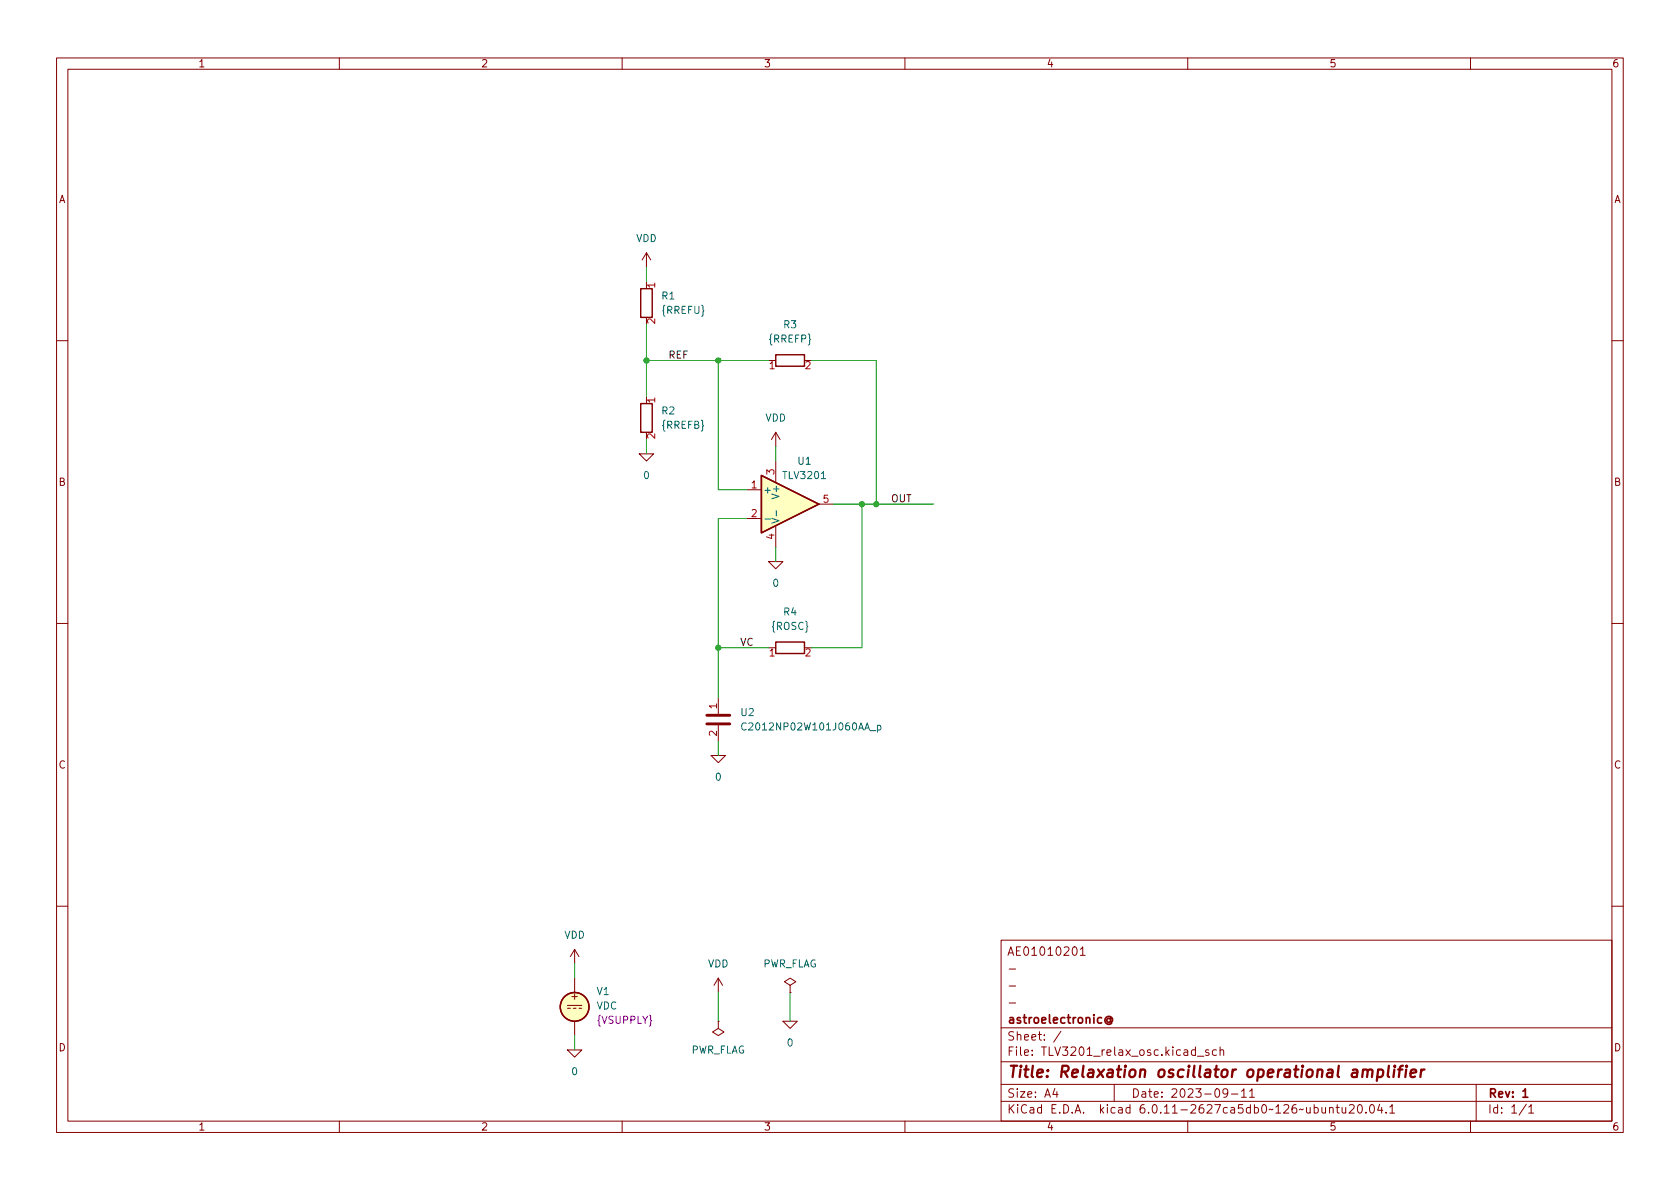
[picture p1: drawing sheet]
(kicad_sch (version 20211123) (generator eeschema)

 (paper "A4")

 (title_block
  (title "Relaxation oscillator operational amplifier")
  (date "2023-09-11")
  (rev "1")
  (company "astroelectronic@")
  (comment 1 "-")
  (comment 2 "-")
  (comment 3 "-")
  (comment 4 "AE01010201"))

 (lib_symbols
  (symbol "Device:C" (pin_names (offset 0.254) hide) (in_bom yes) (on_board yes)
   (property "Reference" "C" (id 0) (at 0.635 2.54 0) (effects (font (size 1.27 1.27)) (justify left)))
   (property "Value" "C" (id 1) (at 0.635 -2.54 0) (effects (font (size 1.27 1.27)) (justify left)))
   (property "Footprint" "" (id 2) (at 0.9652 -3.81 0) (effects (font (size 1.27 1.27)) hide))
   (property "Datasheet" "~" (id 3) (at 0 0 0) (effects (font (size 1.27 1.27)) hide))
   (symbol "C_0_1"
    (polyline (pts (xy -2.032 -0.762) (xy 2.032 -0.762)) (stroke (width 0.508) (type default) (color 0 0 0 0)) (fill (type none)))
    (polyline (pts (xy -2.032 0.762) (xy 2.032 0.762)) (stroke (width 0.508) (type default) (color 0 0 0 0)) (fill (type none))))
   (symbol "C_1_1"
    (pin passive line (at 0 3.81 270) (length 2.794) (name "~" (effects (font (size 1.27 1.27)))) (number "1" (effects (font (size 1.27 1.27)))))
    (pin passive line (at 0 -3.81 90) (length 2.794) (name "~" (effects (font (size 1.27 1.27)))) (number "2" (effects (font (size 1.27 1.27)))))))
  (symbol "Device:R" (pin_names (offset 0) hide) (in_bom yes) (on_board yes)
   (property "Reference" "R" (id 0) (at 2.032 0 90) (effects (font (size 1.27 1.27))))
   (property "Value" "R" (id 1) (at 0 0 90) (effects (font (size 1.27 1.27))))
   (property "Footprint" "" (id 2) (at -1.778 0 90) (effects (font (size 1.27 1.27)) hide))
   (property "Datasheet" "~" (id 3) (at 0 0 0) (effects (font (size 1.27 1.27)) hide))
   (symbol "R_0_1"
    (rectangle (start -1.016 -2.54) (end 1.016 2.54) (stroke (width 0.254) (type default) (color 0 0 0 0)) (fill (type none))))
   (symbol "R_1_1"
    (pin passive line (at 0 3.81 270) (length 1.27) (name "~" (effects (font (size 1.27 1.27)))) (number "1" (effects (font (size 1.27 1.27)))))
    (pin passive line (at 0 -3.81 90) (length 1.27) (name "~" (effects (font (size 1.27 1.27)))) (number "2" (effects (font (size 1.27 1.27)))))))
  (symbol "R_1" (pin_names (offset 0) hide) (in_bom yes) (on_board yes)
   (property "Reference" "R" (id 0) (at 2.032 0 90) (effects (font (size 1.27 1.27))))
   (property "Value" "R_1" (id 1) (at 0 0 90) (effects (font (size 1.27 1.27))))
   (property "Footprint" "" (id 2) (at -1.778 0 90) (effects (font (size 1.27 1.27)) hide))
   (property "Datasheet" "~" (id 3) (at 0 0 0) (effects (font (size 1.27 1.27)) hide))
   (symbol "R_1_0_1"
    (rectangle (start -1.016 -2.54) (end 1.016 2.54) (stroke (width 0.254) (type default) (color 0 0 0 0)) (fill (type none))))
   (symbol "R_1_1_1"
    (pin passive line (at 0 3.81 270) (length 1.27) (name "~" (effects (font (size 1.27 1.27)))) (number "1" (effects (font (size 1.27 1.27)))))
    (pin passive line (at 0 -3.81 90) (length 1.27) (name "~" (effects (font (size 1.27 1.27)))) (number "2" (effects (font (size 1.27 1.27)))))))
  (symbol "R_2" (pin_names (offset 0) hide) (in_bom yes) (on_board yes)
   (property "Reference" "R" (id 0) (at 2.032 0 90) (effects (font (size 1.27 1.27))))
   (property "Value" "R_2" (id 1) (at 0 0 90) (effects (font (size 1.27 1.27))))
   (property "Footprint" "" (id 2) (at -1.778 0 90) (effects (font (size 1.27 1.27)) hide))
   (property "Datasheet" "~" (id 3) (at 0 0 0) (effects (font (size 1.27 1.27)) hide))
   (symbol "R_2_0_1"
    (rectangle (start -1.016 -2.54) (end 1.016 2.54) (stroke (width 0.254) (type default) (color 0 0 0 0)) (fill (type none))))
   (symbol "R_2_1_1"
    (pin passive line (at 0 3.81 270) (length 1.27) (name "~" (effects (font (size 1.27 1.27)))) (number "1" (effects (font (size 1.27 1.27)))))
    (pin passive line (at 0 -3.81 90) (length 1.27) (name "~" (effects (font (size 1.27 1.27)))) (number "2" (effects (font (size 1.27 1.27)))))))
  (symbol "Simulation_SPICE:VDC" (pin_numbers hide) (pin_names (offset 0.0254)) (in_bom yes) (on_board yes)
   (property "Reference" "V" (id 0) (at 2.54 2.54 0) (effects (font (size 1.27 1.27)) (justify left)))
   (property "Value" "VDC" (id 1) (at 2.54 0 0) (effects (font (size 1.27 1.27)) (justify left)))
   (property "Footprint" "" (id 2) (at 0 0 0) (effects (font (size 1.27 1.27)) hide))
   (property "Datasheet" "~" (id 3) (at 0 0 0) (effects (font (size 1.27 1.27)) hide))
   (property "Spice_Netlist_Enabled" "Y" (id 4) (at 0 0 0) (effects (font (size 1.27 1.27)) (justify left) hide))
   (property "Spice_Primitive" "V" (id 5) (at 0 0 0) (effects (font (size 1.27 1.27)) (justify left) hide))
   (property "Spice_Model" "dc(1)" (id 6) (at 2.54 -2.54 0) (effects (font (size 1.27 1.27)) (justify left)))
   (symbol "VDC_0_0"
    (polyline (pts (xy -1.27 0.254) (xy 1.27 0.254)) (stroke (width 0) (type default) (color 0 0 0 0)) (fill (type none)))
    (polyline (pts (xy -0.762 -0.254) (xy -1.27 -0.254)) (stroke (width 0) (type default) (color 0 0 0 0)) (fill (type none)))
    (polyline (pts (xy 0.254 -0.254) (xy -0.254 -0.254)) (stroke (width 0) (type default) (color 0 0 0 0)) (fill (type none)))
    (polyline (pts (xy 1.27 -0.254) (xy 0.762 -0.254)) (stroke (width 0) (type default) (color 0 0 0 0)) (fill (type none)))
    (text "+" (at 0 1.905 0) (effects (font (size 1.27 1.27)))))
   (symbol "VDC_0_1"
    (circle (center 0 0) (radius 2.54) (stroke (width 0.254) (type default) (color 0 0 0 0)) (fill (type background))))
   (symbol "VDC_1_1"
    (pin passive line (at 0 5.08 270) (length 2.54) (name "~" (effects (font (size 1.27 1.27)))) (number "1" (effects (font (size 1.27 1.27)))))
    (pin passive line (at 0 -5.08 90) (length 2.54) (name "~" (effects (font (size 1.27 1.27)))) (number "2" (effects (font (size 1.27 1.27)))))))
  (symbol "TLV3201:TLV3201" (pin_names (offset 0.254)) (in_bom yes) (on_board yes)
   (property "Reference" "U" (id 0) (at 3.81 3.175 0) (effects (font (size 1.27 1.27)) (justify left)))
   (property "Value" "TLV3201" (id 1) (at 3.81 -3.175 0) (effects (font (size 1.27 1.27)) (justify left)))
   (property "Footprint" "" (id 2) (at 0 0 0) (effects (font (size 1.27 1.27)) hide))
   (property "Datasheet" "~" (id 3) (at 0 0 0) (effects (font (size 1.27 1.27)) hide))
   (property "Spice_Netlist_Enabled" "Y" (id 4) (at 0 0 0) (effects (font (size 1.27 1.27)) (justify left) hide))
   (property "Spice_Primitive" "X" (id 5) (at 0 0 0) (effects (font (size 1.27 1.27)) (justify left) hide))
   (symbol "TLV3201_0_1"
    (polyline (pts (xy 5.08 0) (xy -5.08 5.08) (xy -5.08 -5.08) (xy 5.08 0)) (stroke (width 0.254) (type default) (color 0 0 0 0)) (fill (type background))))
   (symbol "TLV3201_1_1"
    (pin passive line (at -7.62 2.54 0) (length 2.54) (name "+" (effects (font (size 1.27 1.27)))) (number "1" (effects (font (size 1.27 1.27)))))
    (pin passive line (at -7.62 -2.54 0) (length 2.54) (name "-" (effects (font (size 1.27 1.27)))) (number "2" (effects (font (size 1.27 1.27)))))
    (pin passive line (at -2.54 7.62 270) (length 3.81) (name "V+" (effects (font (size 1.27 1.27)))) (number "3" (effects (font (size 1.27 1.27)))))
    (pin passive line (at -2.54 -7.62 90) (length 3.81) (name "V-" (effects (font (size 1.27 1.27)))) (number "4" (effects (font (size 1.27 1.27)))))
    (pin passive line (at 7.62 0 180) (length 2.54) (name "~" (effects (font (size 1.27 1.27)))) (number "5" (effects (font (size 1.27 1.27)))))))
  (symbol "power:PWR_FLAG" (power) (pin_numbers hide) (pin_names (offset 0) hide) (in_bom yes) (on_board yes)
   (property "Reference" "#FLG" (id 0) (at 0 1.905 0) (effects (font (size 1.27 1.27)) hide))
   (property "Value" "PWR_FLAG" (id 1) (at 0 3.81 0) (effects (font (size 1.27 1.27))))
   (property "Footprint" "" (id 2) (at 0 0 0) (effects (font (size 1.27 1.27)) hide))
   (property "Datasheet" "~" (id 3) (at 0 0 0) (effects (font (size 1.27 1.27)) hide))
   (symbol "PWR_FLAG_0_0"
    (pin power_out line (at 0 0 90) (length 0) (name "pwr" (effects (font (size 1.27 1.27)))) (number "1" (effects (font (size 1.27 1.27))))))
   (symbol "PWR_FLAG_0_1"
    (polyline (pts (xy 0 0) (xy 0 1.27) (xy -1.016 1.905) (xy 0 2.54) (xy 1.016 1.905) (xy 0 1.27)) (stroke (width 0) (type default) (color 0 0 0 0)) (fill (type none)))))
  (symbol "power:VDD" (power) (pin_names (offset 0)) (in_bom yes) (on_board yes)
   (property "Reference" "#PWR" (id 0) (at 0 -3.81 0) (effects (font (size 1.27 1.27)) hide))
   (property "Value" "VDD" (id 1) (at 0 3.81 0) (effects (font (size 1.27 1.27))))
   (property "Footprint" "" (id 2) (at 0 0 0) (effects (font (size 1.27 1.27)) hide))
   (property "Datasheet" "" (id 3) (at 0 0 0) (effects (font (size 1.27 1.27)) hide))
   (symbol "VDD_0_1"
    (polyline (pts (xy -0.762 1.27) (xy 0 2.54)) (stroke (width 0) (type default) (color 0 0 0 0)) (fill (type none)))
    (polyline (pts (xy 0 0) (xy 0 2.54)) (stroke (width 0) (type default) (color 0 0 0 0)) (fill (type none)))
    (polyline (pts (xy 0 2.54) (xy 0.762 1.27)) (stroke (width 0) (type default) (color 0 0 0 0)) (fill (type none))))
   (symbol "VDD_1_1"
    (pin power_in line (at 0 0 90) (length 0) hide (name "VDD" (effects (font (size 1.27 1.27)))) (number "1" (effects (font (size 1.27 1.27)))))))
  (symbol "pspice:0" (power) (pin_names (offset 0)) (in_bom yes) (on_board yes)
   (property "Reference" "#GND" (id 0) (at 0 -2.54 0) (effects (font (size 1.27 1.27)) hide))
   (property "Value" "0" (id 1) (at 0 -1.778 0) (effects (font (size 1.27 1.27))))
   (property "Footprint" "" (id 2) (at 0 0 0) (effects (font (size 1.27 1.27)) hide))
   (property "Datasheet" "~" (id 3) (at 0 0 0) (effects (font (size 1.27 1.27)) hide))
   (symbol "0_0_1"
    (polyline (pts (xy -1.27 0) (xy 0 -1.27) (xy 1.27 0) (xy -1.27 0)) (stroke (width 0) (type default) (color 0 0 0 0)) (fill (type none))))
   (symbol "0_1_1"
    (pin power_in line (at 0 0 0) (length 0) hide (name "0" (effects (font (size 1.016 1.016)))) (number "1" (effects (font (size 1.016 1.016))))))))

 (junction (at 154.94 88.9) (diameter 0) (color 0 0 0 0))
 (junction (at 127 63.5) (diameter 0) (color 0 0 0 0))
 (junction (at 114.3 63.5) (diameter 0) (color 0 0 0 0))
 (junction (at 127 114.3) (diameter 0) (color 0 0 0 0))
 (junction (at 152.4 88.9) (diameter 0) (color 0 0 0 0))

 (wire (pts (xy 152.4 88.9) (xy 154.94 88.9)) (stroke (width 0) (type default) (color 0 0 0 0)))
 (wire (pts (xy 127 63.5) (xy 135.89 63.5)) (stroke (width 0) (type default) (color 0 0 0 0)))
 (wire (pts (xy 127 114.3) (xy 127 91.44)) (stroke (width 0) (type default) (color 0 0 0 0)))
 (wire (pts (xy 127 130.81) (xy 127 133.35)) (stroke (width 0) (type default) (color 0 0 0 0)))
 (wire (pts (xy 127 86.36) (xy 127 63.5)) (stroke (width 0) (type default) (color 0 0 0 0)))
 (wire (pts (xy 132.08 86.36) (xy 127 86.36)) (stroke (width 0) (type default) (color 0 0 0 0)))
 (wire (pts (xy 137.16 78.74) (xy 137.16 81.28)) (stroke (width 0) (type default) (color 0 0 0 0)))
 (wire (pts (xy 127 175.26) (xy 127 180.34)) (stroke (width 0) (type default) (color 0 0 0 0)))
 (wire (pts (xy 139.7 175.26) (xy 139.7 180.34)) (stroke (width 0) (type default) (color 0 0 0 0)))
 (wire (pts (xy 143.51 114.3) (xy 152.4 114.3)) (stroke (width 0) (type default) (color 0 0 0 0)))
 (wire (pts (xy 154.94 88.9) (xy 165.1 88.9)) (stroke (width 0) (type default) (color 0 0 0 0)))
 (wire (pts (xy 152.4 88.9) (xy 147.32 88.9)) (stroke (width 0) (type default) (color 0 0 0 0)))
 (wire (pts (xy 127 91.44) (xy 132.08 91.44)) (stroke (width 0) (type default) (color 0 0 0 0)))
 (wire (pts (xy 114.3 46.99) (xy 114.3 49.53)) (stroke (width 0) (type default) (color 0 0 0 0)))
 (wire (pts (xy 127 63.5) (xy 114.3 63.5)) (stroke (width 0) (type default) (color 0 0 0 0)))
 (wire (pts (xy 137.16 96.52) (xy 137.16 99.06)) (stroke (width 0) (type default) (color 0 0 0 0)))
 (wire (pts (xy 127 114.3) (xy 127 123.19)) (stroke (width 0) (type default) (color 0 0 0 0)))
 (wire (pts (xy 101.6 182.88) (xy 101.6 185.42)) (stroke (width 0) (type default) (color 0 0 0 0)))
 (wire (pts (xy 152.4 114.3) (xy 152.4 88.9)) (stroke (width 0) (type default) (color 0 0 0 0)))
 (wire (pts (xy 114.3 63.5) (xy 114.3 69.85)) (stroke (width 0) (type default) (color 0 0 0 0)))
 (wire (pts (xy 114.3 77.47) (xy 114.3 80.01)) (stroke (width 0) (type default) (color 0 0 0 0)))
 (wire (pts (xy 114.3 57.15) (xy 114.3 63.5)) (stroke (width 0) (type default) (color 0 0 0 0)))
 (wire (pts (xy 154.94 88.9) (xy 154.94 63.5)) (stroke (width 0) (type default) (color 0 0 0 0)))
 (wire (pts (xy 154.94 63.5) (xy 143.51 63.5)) (stroke (width 0) (type default) (color 0 0 0 0)))
 (wire (pts (xy 135.89 114.3) (xy 127 114.3)) (stroke (width 0) (type default) (color 0 0 0 0)))
 (wire (pts (xy 101.6 170.18) (xy 101.6 172.72)) (stroke (width 0) (type default) (color 0 0 0 0)))

 (label "VC" (at 130.81 114.3 0) (effects (font (size 1.27 1.27)) (justify left bottom)))
 (label "REF" (at 118.11 63.5 0) (effects (font (size 1.27 1.27)) (justify left bottom)))
 (label "OUT" (at 157.48 88.9 0) (effects (font (size 1.27 1.27)) (justify left bottom)))

 (symbol (lib_id "pspice:0") (at 101.6 185.42 0) (unit 1) (in_bom yes) (on_board yes) (fields_autoplaced)
  (property "Reference" "#GND0104" (id 0) (at 101.6 187.96 0) (effects (font (size 1.27 1.27)) hide))
  (property "Value" "0" (id 1) (at 101.6 189.23 0))
  (property "Footprint" "" (id 2) (at 101.6 185.42 0) (effects (font (size 1.27 1.27)) hide))
  (property "Datasheet" "~" (id 3) (at 101.6 185.42 0) (effects (font (size 1.27 1.27)) hide)) (pin "1"))

 (symbol (lib_id "power:VDD") (at 137.16 78.74 0) (unit 1) (in_bom yes) (on_board yes) (fields_autoplaced)
  (property "Reference" "#PWR0104" (id 0) (at 137.16 82.55 0) (effects (font (size 1.27 1.27)) hide))
  (property "Value" "VDD" (id 1) (at 137.16 73.66 0))
  (property "Footprint" "" (id 2) (at 137.16 78.74 0) (effects (font (size 1.27 1.27)) hide))
  (property "Datasheet" "" (id 3) (at 137.16 78.74 0) (effects (font (size 1.27 1.27)) hide)) (pin "1"))

 (symbol (lib_id "power:PWR_FLAG") (at 139.7 175.26 0) (unit 1) (in_bom yes) (on_board yes) (fields_autoplaced)
  (property "Reference" "#FLG0102" (id 0) (at 139.7 173.355 0) (effects (font (size 1.27 1.27)) hide))
  (property "Value" "PWR_FLAG" (id 1) (at 139.7 170.18 0))
  (property "Footprint" "" (id 2) (at 139.7 175.26 0) (effects (font (size 1.27 1.27)) hide))
  (property "Datasheet" "~" (id 3) (at 139.7 175.26 0) (effects (font (size 1.27 1.27)) hide)) (pin "1"))

 (symbol (lib_id "Device:C") (at 127 127 0) (unit 1) (in_bom yes) (on_board yes) (fields_autoplaced)
  (property "Reference" "U2" (id 0) (at 130.81 125.7299 0) (effects (font (size 1.27 1.27)) (justify left)))
  (property "Value" "C2012NP02W101J060AA_p" (id 1) (at 130.81 128.2699 0) (effects (font (size 1.27 1.27)) (justify left)))
  (property "Footprint" "" (id 2) (at 127.9652 130.81 0) (effects (font (size 1.27 1.27)) hide))
  (property "Datasheet" "~" (id 3) (at 127 127 0) (effects (font (size 1.27 1.27)) hide))
  (property "Spice_Primitive" "X" (id 4) (at 127 127 0) (effects (font (size 1.27 1.27)) hide))
  (property "Spice_Model" "C2012NP02W101J060AA_p" (id 5) (at 127 127 0) (effects (font (size 1.27 1.27)) hide))
  (property "Spice_Netlist_Enabled" "Y" (id 6) (at 127 127 0) (effects (font (size 1.27 1.27)) hide))
  (property "Spice_Lib_File" "/home/astroelectronica/kicad/projects/TLV3201/models/c2012np02w101j060aa_p.mod" (id 7) (at 127 127 0) (effects (font (size 1.27 1.27)) hide)) (pin "1") (pin "2"))

 (symbol (lib_id "pspice:0") (at 139.7 180.34 0) (unit 1) (in_bom yes) (on_board yes) (fields_autoplaced)
  (property "Reference" "#GND0103" (id 0) (at 139.7 182.88 0) (effects (font (size 1.27 1.27)) hide))
  (property "Value" "0" (id 1) (at 139.7 184.15 0))
  (property "Footprint" "" (id 2) (at 139.7 180.34 0) (effects (font (size 1.27 1.27)) hide))
  (property "Datasheet" "~" (id 3) (at 139.7 180.34 0) (effects (font (size 1.27 1.27)) hide)) (pin "1"))

 (symbol (lib_id "power:PWR_FLAG") (at 127 180.34 180) (unit 1) (in_bom yes) (on_board yes) (fields_autoplaced)
  (property "Reference" "#FLG0101" (id 0) (at 127 182.245 0) (effects (font (size 1.27 1.27)) hide))
  (property "Value" "PWR_FLAG" (id 1) (at 127 185.42 0))
  (property "Footprint" "" (id 2) (at 127 180.34 0) (effects (font (size 1.27 1.27)) hide))
  (property "Datasheet" "~" (id 3) (at 127 180.34 0) (effects (font (size 1.27 1.27)) hide)) (pin "1"))

 (symbol (lib_id "pspice:0") (at 137.16 99.06 0) (unit 1) (in_bom yes) (on_board yes) (fields_autoplaced)
  (property "Reference" "#GND0102" (id 0) (at 137.16 101.6 0) (effects (font (size 1.27 1.27)) hide))
  (property "Value" "0" (id 1) (at 137.16 102.87 0))
  (property "Footprint" "" (id 2) (at 137.16 99.06 0) (effects (font (size 1.27 1.27)) hide))
  (property "Datasheet" "~" (id 3) (at 137.16 99.06 0) (effects (font (size 1.27 1.27)) hide)) (pin "1"))

 (symbol (lib_id "pspice:0") (at 114.3 80.01 0) (unit 1) (in_bom yes) (on_board yes) (fields_autoplaced)
  (property "Reference" "#GND0105" (id 0) (at 114.3 82.55 0) (effects (font (size 1.27 1.27)) hide))
  (property "Value" "0" (id 1) (at 114.3 83.82 0))
  (property "Footprint" "" (id 2) (at 114.3 80.01 0) (effects (font (size 1.27 1.27)) hide))
  (property "Datasheet" "~" (id 3) (at 114.3 80.01 0) (effects (font (size 1.27 1.27)) hide)) (pin "1"))

 (symbol (lib_name "R_1") (lib_id "Device:R") (at 114.3 53.34 0) (unit 1) (in_bom yes) (on_board yes) (fields_autoplaced)
  (property "Reference" "R1" (id 0) (at 116.84 52.0699 0) (effects (font (size 1.27 1.27)) (justify left)))
  (property "Value" "{RREFU}" (id 1) (at 116.84 54.6099 0) (effects (font (size 1.27 1.27)) (justify left)))
  (property "Footprint" "" (id 2) (at 112.522 53.34 90) (effects (font (size 1.27 1.27)) hide))
  (property "Datasheet" "~" (id 3) (at 114.3 53.34 0) (effects (font (size 1.27 1.27)) hide)) (pin "1") (pin "2"))

 (symbol (lib_id "power:VDD") (at 127 175.26 0) (unit 1) (in_bom yes) (on_board yes) (fields_autoplaced)
  (property "Reference" "#PWR0101" (id 0) (at 127 179.07 0) (effects (font (size 1.27 1.27)) hide))
  (property "Value" "VDD" (id 1) (at 127 170.18 0))
  (property "Footprint" "" (id 2) (at 127 175.26 0) (effects (font (size 1.27 1.27)) hide))
  (property "Datasheet" "" (id 3) (at 127 175.26 0) (effects (font (size 1.27 1.27)) hide)) (pin "1"))

 (symbol (lib_id "Device:R") (at 139.7 63.5 90) (unit 1) (in_bom yes) (on_board yes) (fields_autoplaced)
  (property "Reference" "R3" (id 0) (at 139.7 57.15 90))
  (property "Value" "{RREFP}" (id 1) (at 139.7 59.69 90))
  (property "Footprint" "" (id 2) (at 139.7 65.278 90) (effects (font (size 1.27 1.27)) hide))
  (property "Datasheet" "~" (id 3) (at 139.7 63.5 0) (effects (font (size 1.27 1.27)) hide)) (pin "1") (pin "2"))

 (symbol (lib_id "Device:R") (at 139.7 114.3 90) (unit 1) (in_bom yes) (on_board yes) (fields_autoplaced)
  (property "Reference" "R4" (id 0) (at 139.7 107.95 90))
  (property "Value" "{ROSC}" (id 1) (at 139.7 110.49 90))
  (property "Footprint" "" (id 2) (at 139.7 116.078 90) (effects (font (size 1.27 1.27)) hide))
  (property "Datasheet" "~" (id 3) (at 139.7 114.3 0) (effects (font (size 1.27 1.27)) hide)) (pin "1") (pin "2"))

 (symbol (lib_name "R_2") (lib_id "Device:R") (at 114.3 73.66 0) (unit 1) (in_bom yes) (on_board yes) (fields_autoplaced)
  (property "Reference" "R2" (id 0) (at 116.84 72.3899 0) (effects (font (size 1.27 1.27)) (justify left)))
  (property "Value" "{RREFB}" (id 1) (at 116.84 74.9299 0) (effects (font (size 1.27 1.27)) (justify left)))
  (property "Footprint" "" (id 2) (at 112.522 73.66 90) (effects (font (size 1.27 1.27)) hide))
  (property "Datasheet" "~" (id 3) (at 114.3 73.66 0) (effects (font (size 1.27 1.27)) hide)) (pin "1") (pin "2"))

 (symbol (lib_id "power:VDD") (at 114.3 46.99 0) (unit 1) (in_bom yes) (on_board yes) (fields_autoplaced)
  (property "Reference" "#PWR0103" (id 0) (at 114.3 50.8 0) (effects (font (size 1.27 1.27)) hide))
  (property "Value" "VDD" (id 1) (at 114.3 41.91 0))
  (property "Footprint" "" (id 2) (at 114.3 46.99 0) (effects (font (size 1.27 1.27)) hide))
  (property "Datasheet" "" (id 3) (at 114.3 46.99 0) (effects (font (size 1.27 1.27)) hide)) (pin "1"))

 (symbol (lib_id "TLV3201:TLV3201") (at 139.7 88.9 0) (unit 1) (in_bom yes) (on_board yes)
  (property "Reference" "U1" (id 0) (at 142.24 81.28 0))
  (property "Value" "TLV3201" (id 1) (at 142.24 83.82 0))
  (property "Footprint" "" (id 2) (at 139.7 88.9 0) (effects (font (size 1.27 1.27)) hide))
  (property "Datasheet" "~" (id 3) (at 139.7 88.9 0) (effects (font (size 1.27 1.27)) hide))
  (property "Spice_Netlist_Enabled" "Y" (id 4) (at 139.7 88.9 0) (effects (font (size 1.27 1.27)) (justify left) hide))
  (property "Spice_Primitive" "X" (id 5) (at 139.7 88.9 0) (effects (font (size 1.27 1.27)) (justify left) hide))
  (property "Spice_Model" "TLV3201" (id 6) (at 139.7 88.9 0) (effects (font (size 1.27 1.27)) hide))
  (property "Spice_Lib_File" "/home/astroelectronica/kicad/projects/TLV3201/models/tlv3201.lib" (id 7) (at 139.7 88.9 0) (effects (font (size 1.27 1.27)) hide)) (pin "1") (pin "2") (pin "3") (pin "4") (pin "5"))

 (symbol (lib_id "Simulation_SPICE:VDC") (at 101.6 177.8 0) (unit 1) (in_bom yes) (on_board yes) (fields_autoplaced)
  (property "Reference" "V1" (id 0) (at 105.41 175.0701 0) (effects (font (size 1.27 1.27)) (justify left)))
  (property "Value" "VDC" (id 1) (at 105.41 177.6101 0) (effects (font (size 1.27 1.27)) (justify left)))
  (property "Footprint" "" (id 2) (at 101.6 177.8 0) (effects (font (size 1.27 1.27)) hide))
  (property "Datasheet" "~" (id 3) (at 101.6 177.8 0) (effects (font (size 1.27 1.27)) hide))
  (property "Spice_Netlist_Enabled" "Y" (id 4) (at 101.6 177.8 0) (effects (font (size 1.27 1.27)) (justify left) hide))
  (property "Spice_Primitive" "V" (id 5) (at 101.6 177.8 0) (effects (font (size 1.27 1.27)) (justify left) hide))
  (property "Spice_Model" "{VSUPPLY}" (id 6) (at 105.41 180.1501 0) (effects (font (size 1.27 1.27)) (justify left))) (pin "1") (pin "2"))

 (symbol (lib_id "power:VDD") (at 101.6 170.18 0) (unit 1) (in_bom yes) (on_board yes) (fields_autoplaced)
  (property "Reference" "#PWR0102" (id 0) (at 101.6 173.99 0) (effects (font (size 1.27 1.27)) hide))
  (property "Value" "VDD" (id 1) (at 101.6 165.1 0))
  (property "Footprint" "" (id 2) (at 101.6 170.18 0) (effects (font (size 1.27 1.27)) hide))
  (property "Datasheet" "" (id 3) (at 101.6 170.18 0) (effects (font (size 1.27 1.27)) hide)) (pin "1"))

 (symbol (lib_id "pspice:0") (at 127 133.35 0) (unit 1) (in_bom yes) (on_board yes) (fields_autoplaced)
  (property "Reference" "#GND0101" (id 0) (at 127 135.89 0) (effects (font (size 1.27 1.27)) hide))
  (property "Value" "0" (id 1) (at 127 137.16 0))
  (property "Footprint" "" (id 2) (at 127 133.35 0) (effects (font (size 1.27 1.27)) hide))
  (property "Datasheet" "~" (id 3) (at 127 133.35 0) (effects (font (size 1.27 1.27)) hide)) (pin "1"))

 (sheet_instances (path "" (page "1")))

)
